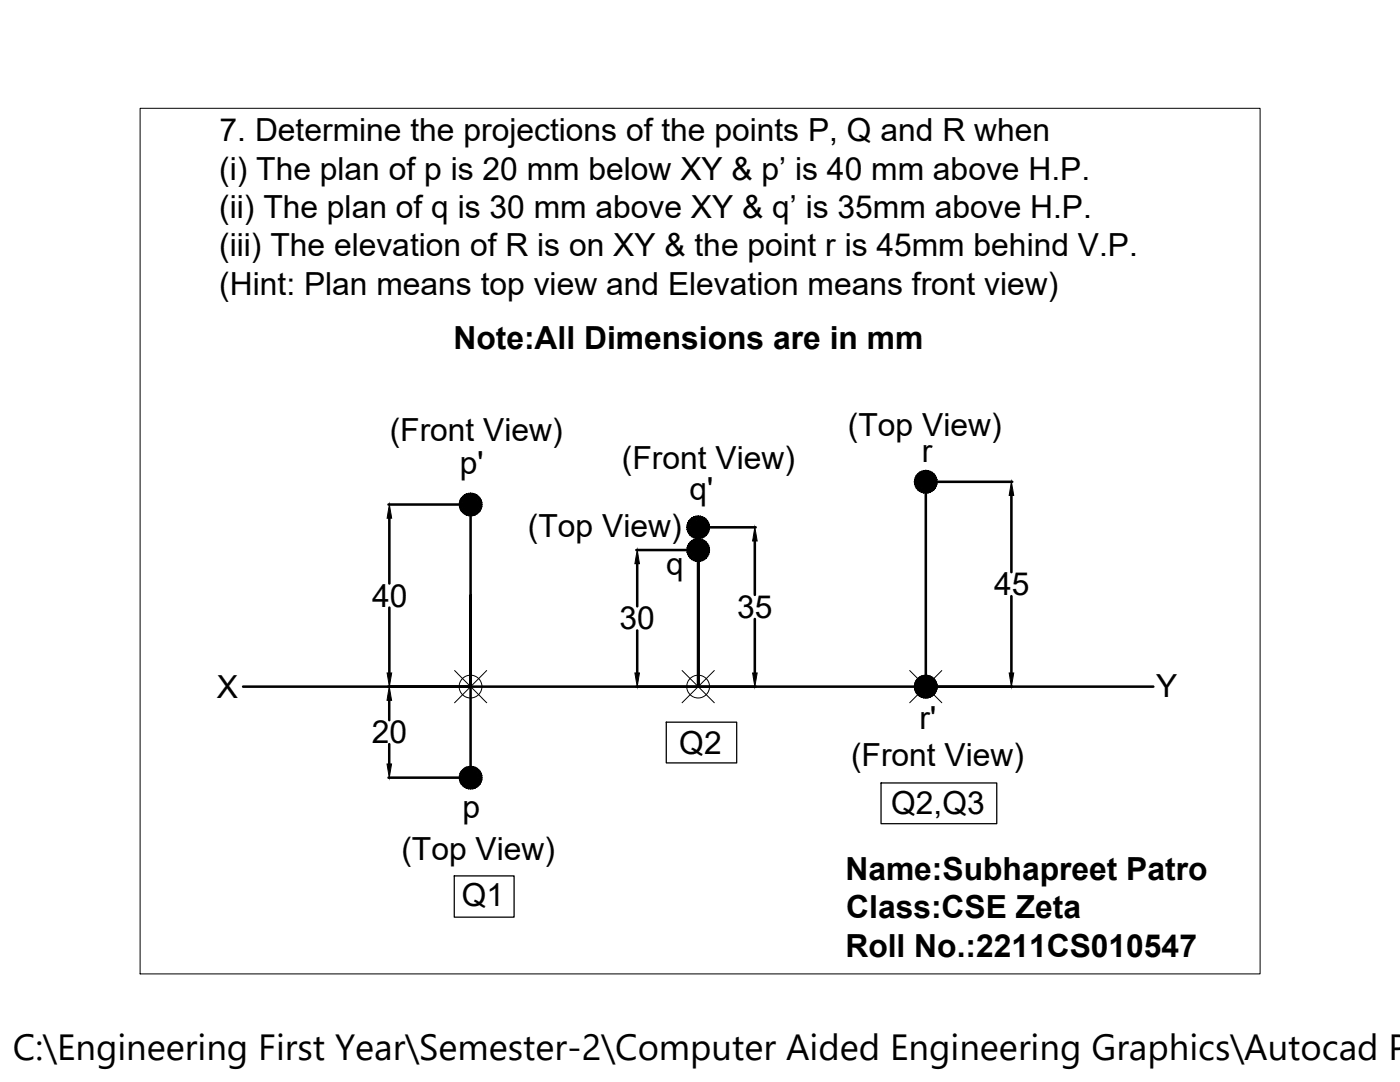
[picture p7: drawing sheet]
<svg xmlns="http://www.w3.org/2000/svg" width="279mm" height="216mm" viewBox="0 0 279 216" stroke-linecap="round" stroke-linejoin="round" font-family="sans-serif">
<!-- layer: 0 -->
<g fill="none" stroke="#000" stroke-width=".51">
<path d="M184.8 96.1v40.9M184.8 96.1h17.2M201.8 98.8v15.4M77.5 100.7h16.4v36.3v-18.1M77.7 103.4v13M127 109.7h12.3M127.2 112.5v8.5M139.3 105.2v31.8M139.4 105.2h11.4M150.6 108v10.7M201.8 119v15.3M48.5 137h181.7"/>
<path d="M77.7 139.7v4M77.7 121.2v13.1M93.9 137v18.2h-16.4M127.2 125.8v8.5M150.6 123.5v10.8M77.7 148.5v3.9"/>
</g>
<g fill="none" stroke="#000" stroke-width=".2">
<path d="M28 21.6h223.5v172.7h-223.5zM90.7 133.8l6.4 6.4M97.1 133.8l-6.4 6.4M136.1 133.8l6.5 6.4M142.6 133.8l-6.5 6.4M181.5 133.8l6.5 6.4M188 133.8l-6.5 6.4"/>
<circle cx="93.9" cy="137" r="2.28"/>
<circle cx="139.3" cy="137" r="2.28"/>
<circle cx="184.8" cy="137" r="2.28"/>
</g>
<g fill="#000" stroke="#000" stroke-width=".2">
<path d="M201.8 96.1l.5 2.7h-.9zM77.7 100.7l.5 2.7h-.9zM127.2 109.7l.4 2.8h-.9zM150.6 105.2l.5 2.8h-.9zM77.7 137l.4 2.7h-.9zM77.3 134.3h.9l-.5 2.7zM126.7 134.3h.9l-.4 2.7zM150.2 134.3h.9l-.5 2.7zM201.4 134.3h.9l-.5 2.7zM77.2 152.4h.9l-.4 2.8z"/>
<path d="M92.3 99.1l-.3 .3 1.9 1.3zM92 99.4l1.9 1.3-2.1-.9zM91.8 99.8l-.1 .4 2.2 .5z"/>
<path d="M93 98.6l.9 2.1-.4-2.3zM92.7 98.8l.3-.2 .9 2.1zM92.3 99.1l1.6 1.6-1.2-1.9z"/>
<path d="M94.4 98.4l-.5 2.3 .9-2.1zM93.9 98.4h.5l-.5 2.3zM93.5 98.4l.4 2.3v-2.3z"/>
<path d="M95.5 99.1l-1.6 1.6 1.9-1.3zM95.2 98.8l.3 .3-1.6 1.6zM94.8 98.6l-.9 2.1 1.3-1.9z"/>
<path d="M182.5 95.7v.4h2.3zM182.5 96.1h2.3l-2.3 .5zM182.5 96.6l.2 .4 2.1-.9z"/>
<path d="M182.7 97l.2 .4 1.9-1.3zM182.9 97.4l1.9-1.3-1.6 1.6zM184.8 96.1l-1.6 1.6 .3 .3z"/>
<path d="M183.2 94.5l-.3 .4 1.9 1.2zM182.9 94.9l1.9 1.2-2.1-.8zM182.7 95.3l-.2 .4 2.3 .4z"/>
<path d="M184.8 96.1l-1.3 1.9 .4 .2zM184.8 96.1l-.5 2.3-.4-.2zM184.8 96.1l-.5 2.3h.5z"/>
<path d="M183.9 94l.9 2.1-.5-2.2zM183.5 94.2l.4-.2 .9 2.1zM183.2 94.5l1.6 1.6-1.3-1.9z"/>
<path d="M184.8 96.1v2.3h.4zM184.8 96.1l.8 2.1-.4 .2zM184.8 96.1l.8 2.1 .4-.2z"/>
<path d="M185.2 93.9l-.4 2.2 .8-2.1zM184.8 93.9h.4l-.4 2.2zM184.3 93.9l.5 2.2v-2.2z"/>
<path d="M184.8 96.1l1.2 1.9 .4-.3zM184.8 96.1l1.8 1.3-.2 .3zM184.8 96.1l1.8 1.3 .3-.4z"/>
<path d="M186.4 94.5l-1.6 1.6 1.8-1.2zM186 94.2l.4 .3-1.6 1.6zM185.6 94l-.8 2.1 1.2-1.9z"/>
<path d="M184.8 96.1l2.1 .9 .1-.4zM184.8 96.1h2.2v.5z"/>
<path d="M184.8 96.1h2.2v-.4zM184.8 96.1l2.1-.8 .1 .4zM184.8 96.1l2.1-.8-.3-.4z"/>
<path d="M91.7 100.2v.5h2.2zM91.7 100.7h2.2l-2.2 .4zM91.7 101.1l.1 .4 2.1-.8z"/>
<path d="M91.8 101.5l.2 .4 1.9-1.2zM92 101.9l1.9-1.2-1.6 1.6zM93.9 100.7l-1.6 1.6 .4 .3z"/>
<path d="M93.9 100.7l-1.2 1.9 .3 .2zM93.9 100.7l-.4 2.2-.5-.1zM93.9 100.7l-.4 2.2 .4 .1z"/>
<path d="M93.9 100.7v2.3l.5-.1zM93.9 100.7l.9 2.1-.4 .1zM93.9 100.7l.9 2.1 .4-.2z"/>
<path d="M93.9 100.7l1.3 1.9 .3-.3zM93.9 100.7l1.9 1.2-.3 .4zM93.9 100.7l1.9 1.2 .2-.4z"/>
<path d="M93.9 100.7l2.1 .8 .2-.4zM93.9 100.7h2.3v.4z"/>
<path d="M93.9 100.7h2.3v-.5zM93.9 100.7l2.1-.9 .2 .4zM93.9 100.7l2.1-.9-.2-.4z"/>
<path d="M137.1 104.8v.4h2.2zM137.1 105.2h2.2l-2.2 .5zM137.1 105.7l.1 .4 2.1-.9z"/>
<path d="M137.1 109.3v.4h2.2zM137.1 109.7h2.2l-2.2 .5zM137.1 110.2l.1 .4 2.1-.9z"/>
<path d="M137.2 106.1l.3 .4 1.8-1.3zM137.5 106.5l1.8-1.3-1.6 1.6zM139.3 105.2l-1.6 1.6 .4 .3z"/>
<path d="M137.2 110.6l.3 .4 1.8-1.3zM137.5 111l1.8-1.3-1.6 1.7zM139.3 109.7l-1.6 1.7 .4 .3z"/>
<path d="M137.7 103.6l-.2 .3 1.8 1.3zM137.5 103.9l1.8 1.3-2.1-.8zM137.2 104.4l-.1 .4 2.2 .4z"/>
<path d="M137.7 108.2l-.2 .3 1.8 1.2zM137.5 108.5l1.8 1.2-2.1-.8zM137.2 108.9l-.1 .4 2.2 .4z"/>
<path d="M139.3 105.2l-1.2 1.9 .4 .2zM139.3 105.2l-.4 2.2-.4-.1zM139.3 105.2l-.4 2.2 .4 .1z"/>
<path d="M139.3 109.7l-1.2 2 .4 .2zM139.3 109.7l-.4 2.3-.4-.1zM139.3 109.7l-.4 2.3h.4z"/>
<path d="M138.5 103.1l.8 2.1-.4-2.2zM138.1 103.3l.4-.2 .8 2.1zM137.7 103.6l1.6 1.6-1.2-1.9z"/>
<path d="M138.5 107.7l.8 2-.4-2.2zM138.1 107.9l.4-.2 .8 2zM137.7 108.2l1.6 1.5-1.2-1.8z"/>
<path d="M139.3 105.2v2.3l.5-.1zM139.3 105.2l.9 2.1-.4 .1zM139.3 105.2l.9 2.1 .4-.2z"/>
<path d="M139.3 109.7v2.3h.5zM139.3 109.7l.9 2.2-.4 .1zM139.3 109.7l.9 2.2 .4-.2z"/>
<path d="M139.8 103l-.5 2.2 .9-2.1zM139.3 103h.5l-.5 2.2zM138.9 103l.4 2.2v-2.2z"/>
<path d="M139.8 107.5l-.5 2.2 .9-2zM139.3 107.5h.5l-.5 2.2zM138.9 107.5l.4 2.2v-2.2z"/>
<path d="M139.3 105.2l1.3 1.9 .3-.3zM139.3 105.2l1.9 1.3-.3 .3zM139.3 105.2l1.9 1.3 .2-.4z"/>
<path d="M139.3 109.7l1.3 2 .3-.3zM139.3 109.7l1.9 1.3-.3 .4zM139.3 109.7l1.9 1.3 .2-.4z"/>
<path d="M140.9 103.6l-1.6 1.6 1.9-1.3zM140.6 103.3l.3 .3-1.6 1.6zM140.2 103.1l-.9 2.1 1.3-1.9z"/>
<path d="M139.3 109.7l1.9-1.2-.3-.3zM140.6 107.9l.3 .3-1.6 1.5zM140.2 107.7l-.9 2 1.3-1.8z"/>
<path d="M139.3 105.2l2.1 .9 .2-.4zM139.3 105.2h2.3v.5z"/>
<path d="M139.3 109.7l2.1 .9 .2-.4zM139.3 109.7h2.3v.5z"/>
<path d="M139.3 105.2h2.3v-.4zM139.3 105.2l2.1-.8 .2 .4zM139.3 105.2l2.1-.8-.2-.5z"/>
<path d="M139.3 109.7h2.3v-.4zM139.3 109.7l2.1-.8 .2 .4zM139.3 109.7l2.1-.8-.2-.4z"/>
<path d="M182.5 136.6v.4h2.3zM182.5 137h2.3l-2.3 .5zM182.5 137.5l.2 .4 2.1-.9z"/>
<path d="M182.7 137.9l.2 .4 1.9-1.3zM182.9 138.3l1.9-1.3-1.6 1.6zM184.8 137l-1.6 1.6 .3 .3z"/>
<path d="M183.2 135.4l-.3 .3 1.9 1.3zM182.9 135.7l1.9 1.3-2.1-.9zM182.7 136.1l-.2 .5 2.3 .4z"/>
<path d="M184.8 137l-1.3 1.9 .4 .2zM184.8 137l-.5 2.2-.4-.1zM184.8 137l-.5 2.2 .5 .1z"/>
<path d="M183.9 134.9l.9 2.1-.5-2.2zM183.5 135.1l.4-.2 .9 2.1zM183.2 135.4l1.6 1.6-1.3-1.9z"/>
<path d="M184.8 137v2.3l.4-.1zM184.8 137l.8 2.1-.4 .1zM184.8 137l.8 2.1 .4-.2z"/>
<path d="M185.2 134.8l-.4 2.2 .8-2.1zM184.8 134.7l.4 .1-.4 2.2zM184.3 134.8l.5 2.2v-2.3z"/>
<path d="M184.8 137l1.2 1.9 .4-.3zM184.8 137l1.8 1.3-.2 .3zM184.8 137l1.8 1.3 .3-.4z"/>
<path d="M186.4 135.4l-1.6 1.6 1.8-1.3zM186 135.1l.4 .3-1.6 1.6zM185.6 134.9l-.8 2.1 1.2-1.9z"/>
<path d="M184.8 137l2.1 .9 .1-.4zM184.8 137h2.2v.5z"/>
<path d="M184.8 137h2.2v-.4zM184.8 137l2.1-.9 .1 .5zM184.8 137l2.1-.9-.3-.4z"/>
<path d="M91.7 154.7v.5h2.2zM91.7 155.2h2.2l-2.2 .4zM91.7 155.6l.1 .4 2.1-.8z"/>
<path d="M91.8 156l.2 .4 1.9-1.2zM92 156.4l1.9-1.2-1.6 1.6zM93.9 155.2l-1.6 1.6 .4 .3z"/>
<path d="M92.3 153.6l-.3 .3 1.9 1.3zM92 153.9l1.9 1.3-2.1-.9zM91.8 154.3l-.1 .4 2.2 .5z"/>
<path d="M93.9 155.2l-1.2 1.9 .3 .2zM93.9 155.2l-.4 2.2-.5-.1zM93.9 155.2l-.4 2.2h.4z"/>
<path d="M93 153.1l.9 2.1-.4-2.2zM92.7 153.3l.3-.2 .9 2.1zM92.3 153.6l1.6 1.6-1.2-1.9z"/>
<path d="M93.9 155.2v2.2h.5zM93.9 155.2l.9 2.1-.4 .1zM93.9 155.2l.9 2.1 .4-.2z"/>
<path d="M94.4 153l-.5 2.2 .9-2.1zM93.9 152.9l.5 .1-.5 2.2zM93.5 153l.4 2.2v-2.3z"/>
<path d="M93.9 155.2l1.3 1.9 .3-.3zM93.9 155.2l1.9 1.2-.3 .4zM93.9 155.2l1.9 1.2 .2-.4z"/>
<path d="M95.5 153.6l-1.6 1.6 1.9-1.3zM95.2 153.3l.3 .3-1.6 1.6zM94.8 153.1l-.9 2.1 1.3-1.9z"/>
<path d="M93.9 155.2l2.1 .8 .2-.4zM93.9 155.2h2.3v.4z"/>
<path d="M93.9 155.2h2.3v-.5zM93.9 155.2l2.1-.9 .2 .4zM93.9 155.2l2.1-.9-.2-.4z"/>
</g>
<path d="M133 144.1h14v8.1h-14zM175.8 156.2h23.1v8.2h-23.1zM90.7 174.8h11.9v8.2h-11.9z" fill="none" stroke="#000" stroke-width=".25"/>
<text font-size="7.3" x="2.6" y="211.5">C:\Engineering First Year\Semester-2\Computer Aided Engineering Graphics\Autocad P</text>
<g font-size="6.3">
<text x="43.8" y="28.2">7. Determine the projections of the points P, Q and R when</text>
<text x="43.8" y="35.9">(i) The plan of p is 20 mm below XY &amp; p’ is 40 mm above H.P.</text>
<text x="43.8" y="43.5">(ii) The plan of q is 30 mm above XY &amp; q’ is 35mm above H.P.</text>
<text x="43.8" y="51.1">(iii) The elevation of R is on XY &amp; the point r is 45mm behind V.P.</text>
<text x="43.8" y="58.8">(Hint: Plan means top view and Elevation means front view)</text>
<text x="90.5" y="69.7">Note:All Dimensions are in mm</text>
<text x="77.8" y="87.9">(Front View)</text>
<text x="169.2" y="86.9">(Top View)</text>
<text x="91.7" y="94.6">p'</text>
<text x="124.1" y="93.6">(Front View)</text>
<text x="184" y="92.2">r</text>
<text x="137.6" y="99.8">q'</text>
<text x="105.4" y="107.1">(Top View)</text>
<text x="132.9" y="114.7">q</text>
<text x="198.4" y="118.8">45</text>
<text x="74.3" y="121.1">40</text>
<text x="123.7" y="125.6">30</text>
<text x="147.1" y="123.3">35</text>
<text x="43.3" y="139.3">X</text>
<text x="230.8" y="139.1">Y</text>
<text x="74.2" y="148.3">20</text>
<text x="183.5" y="145.5">r'</text>
<text x="135.6" y="150.4">Q2</text>
<text x="169.8" y="152.9">(Front View)</text>
<text x="92.3" y="163.2">p</text>
<text x="177.9" y="162.4">Q2,Q3</text>
<text x="80.1" y="171.6">(Top View)</text>
<text x="168.7" y="175.6">Name:Subhapreet Patro</text>
<text x="92.2" y="180.8">Q1</text>
<text x="168.9" y="183.2">Class:CSE Zeta</text>
<text x="168.7" y="190.9">Roll No.:2211CS010547</text>
</g>
</svg>
